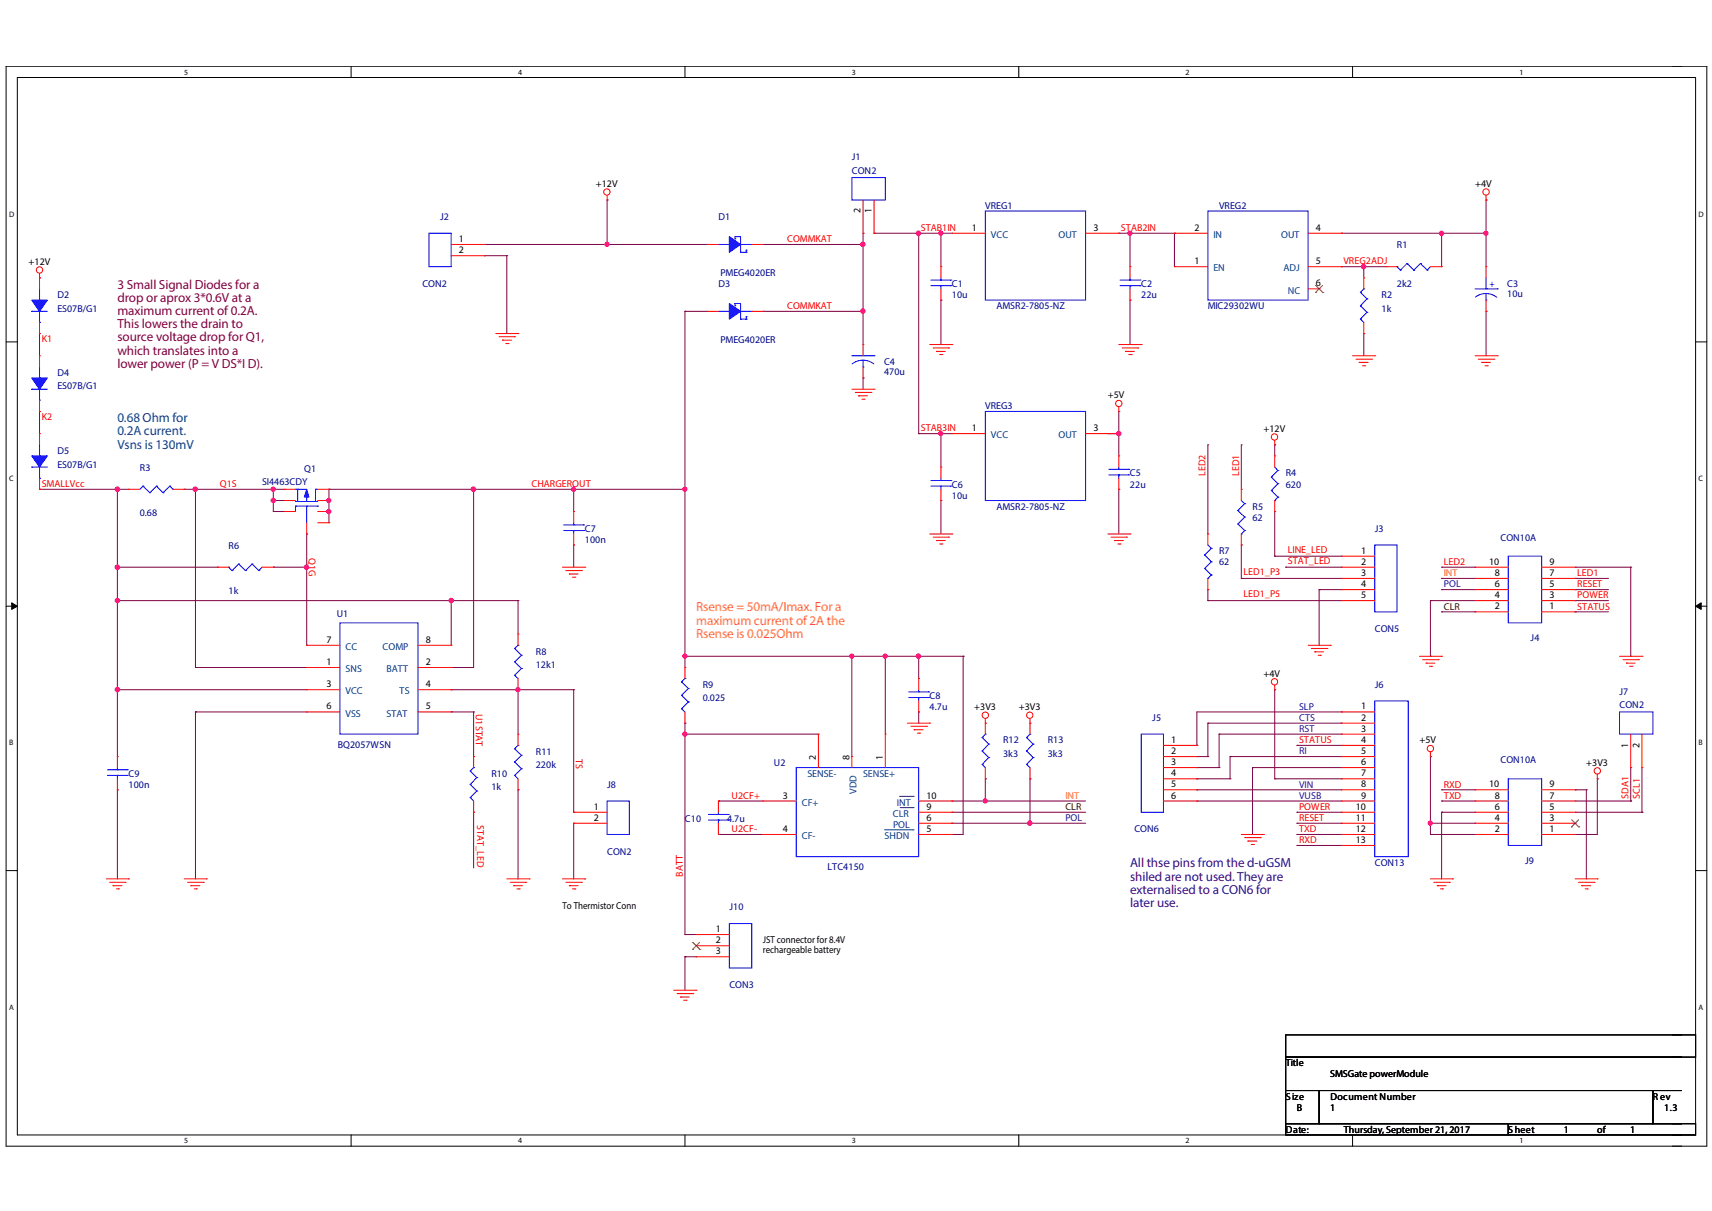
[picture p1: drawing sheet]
# OrCAD Capture schematic POWERMODULE_V1_3.DSN
size B; title: SMSGate powerModule; rev: 1.3; note: 1

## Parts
C1  10u  [SMC0805_V1]
C2  22u  [SMC0805_V1]
C3  10u  [TAJ1206_V1]
C4  470u  [FK_SERIES_SIZE_F_V0]
C5  22u  [SMC0805_V1]
C6  10u  [SMC0805_V1]
C7  100n  [SMC0805_V1]
C8  4.7u  [SMC0805_V1]
C9  100n  [SMC0805_V1]
C10  4.7u  [SMC0805_V1]
D1  PMEG4020ER  [SOD123_V2]
D2  ES07B/G1  [SOD123_V2]
D3  PMEG4020ER  [SOD123_V2]
D4  ES07B/G1  [SOD123_V2]
D5  ES07B/G1  [SOD123_V2]
J1  CON2  [SOCKET_MX_0GRD_1x2_2-54_V0]
J2  CON2  [SOCKET_MX_0GRD_1x2_2-54_V0]
J3  CON5  [SOCKET_MX_0GRD_1x5_2-54_V0]
J4  CON10A  [IDC10_0GRD_2X5_2-54_V3]
J5  CON6  [jumper_0grd_1x6_2-54_v0]
J6  CON13  [JUMPER_0GRD_1X13_2-54_V0]
J7  CON2  [jumper_0grd_1x2_2-54_v0]
J8  CON2  [SOCKET_MX_0GRD_1x2_2-54_V0]
J9  CON10A  [IDC10_0GRD_2X5_2-54_V3]
J10  CON3  [JST3_0GRD_2-54_V0]
Q1  SI4463CDY  [SOIC8_V1]
R1  2k2  [SMR0805_V2]
R2  1k  [SMR0805_V2]
R3  0.68  [SMR0805_V2]
R4  620  [SMR0805_V2]
R5  62  [SMR0805_V2]
R6  1k  [SMR0805_V2]
R7  62  [SMR0805_V2]
R8  12k1  [SMR0805_V2]
R9  0.025  [SMR0805_V2]
R10  1k  [SMR0805_V2]
R11  220k  [SMR0805_V2]
R12  3k3  [SMR0805_V2]
R13  3k3  [SMR0805_V2]
U1  BQ2057WSN  [SOIC8_V1]
U2  LTC4150  [MSOP10_V1]
VREG1  AMSR2-7805-NZ  [AMSR2-7805-NZ_V0]
VREG2  MIC29302WU  [TO_236_5LEAD]
VREG3  AMSR2-7805-NZ  [AMSR2-7805-NZ_V0]

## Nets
+3V3: J9.1 R12.2 R13.2
+4V: C3.1 J6.7 R1.1 VREG2.4(OUT)
+5V: C5.1 J9.2 J9.4 VREG3.3(OUT)
+12V: D1.2(A) D2.2(A) J2.1 R4.1
GND: C1.2 C2.2 C3.2 C4.2 C5.2 C6.2 C7.2 C8.2 C9.2 J2.2 J3.4 J4.4 J4.9 J6.6 J8.2 J9.6 J9.9 J10.3 R2.1 R11.1 U1.6(VSS) U2.7(GND) VREG1.2(GND) VREG2.3(GND) VREG3.2(GND)
VIN: J5.5 J6.8
BATT: J10.1 R9.1 U2.2(SENSE-)
CHARGEROUT: C7.1 C8.1 D3.2(A) Q1.5(D1) Q1.6(D2) Q1.7(D3) Q1.8(D4) R9.2 U1.2(BATT) U2.1(SENSE+) U2.5(\\~{SHD}N) U2.8(VDD)
CLR: J4.2 U2.9(\~{CL}R)
COMMKAT: C4.1 D1.1(C) D3.1(C) J1.2
CTS: J5.2 J6.2
INT: J4.8 R12.1 U2.10(\~{IN}T)
K1: D2.1(K) D4.2(A)
K2: D4.1(K) D5.2(A)
LED1: J4.7 R5.1
LED1_P3: J3.3 R5.2
LED1_P5: J3.5 R7.2
LED2: J4.10 R7.1
LINE_LED: J3.1 R4.2
POL: J4.6 R13.1 U2.6(POL)
POWER: J4.3 J6.10
Q1G: Q1.4(G) R6.1 U1.7(CC)
Q1S: Q1.1(S1) Q1.2(S2) Q1.3(S3) R3.2 U1.1(SNS)
RESET: J4.5 J6.11
RI: J5.4 J6.5
RST: J5.3 J6.3
RXD: J6.13 J9.10
SCL1: J7.2 J9.5
SDA1: J7.1 J9.7
SLP: J5.1 J6.1
SMALLVcc: C9.1 D5.1(K) R3.1 R6.2 R8.2 U1.3(VCC) U1.8(COMP)
STAB1IN: C1.1 C6.1 J1.1 VREG1.1(VCC) VREG3.1(VCC)
STAB2IN: C2.1 VREG1.3(OUT) VREG2.1(EN) VREG2.2(IN)
STAT_LED: J3.2 R10.1
STATUS: J4.1 J6.4
TS: J8.1 R8.1 R11.2 U1.4(TS)
TXD: J6.12 J9.8
U1STAT: R10.2 U1.5(STAT)
U2CF+: C10.1 U2.3(CF+)
U2CF-: C10.2 U2.4(CF-)
VREG2ADJ: R1.2 R2.2 VREG2.5(ADJ)
VUSB: J5.6 J6.9

Not connected (* = marked no-connect by the designer): J9 3*; J10 2*; VREG2 6(NC)*

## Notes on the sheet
- 3 Small Signal Diodes for a
  drop or aprox 3*0.6V at a
  maximum current of 0.2A.
  This lowers the drain to
  source voltage drop for Q1,
  which translates into a
  lower power (P = V DS*I D).
- 0.68 Ohm for
  0.2A current.
  Vsns is 130mV
- Rsense = 50mA/Imax. For a
  maximum current of 2A the
  Rsense is 0.025Ohm
- All thse pins from the d-uGSM
  shiled are not used. They are
  externalised to a CON6 for
  later use.
- To Thermistor Conn
- JST connector for 8.4V
  rechargeable battery
